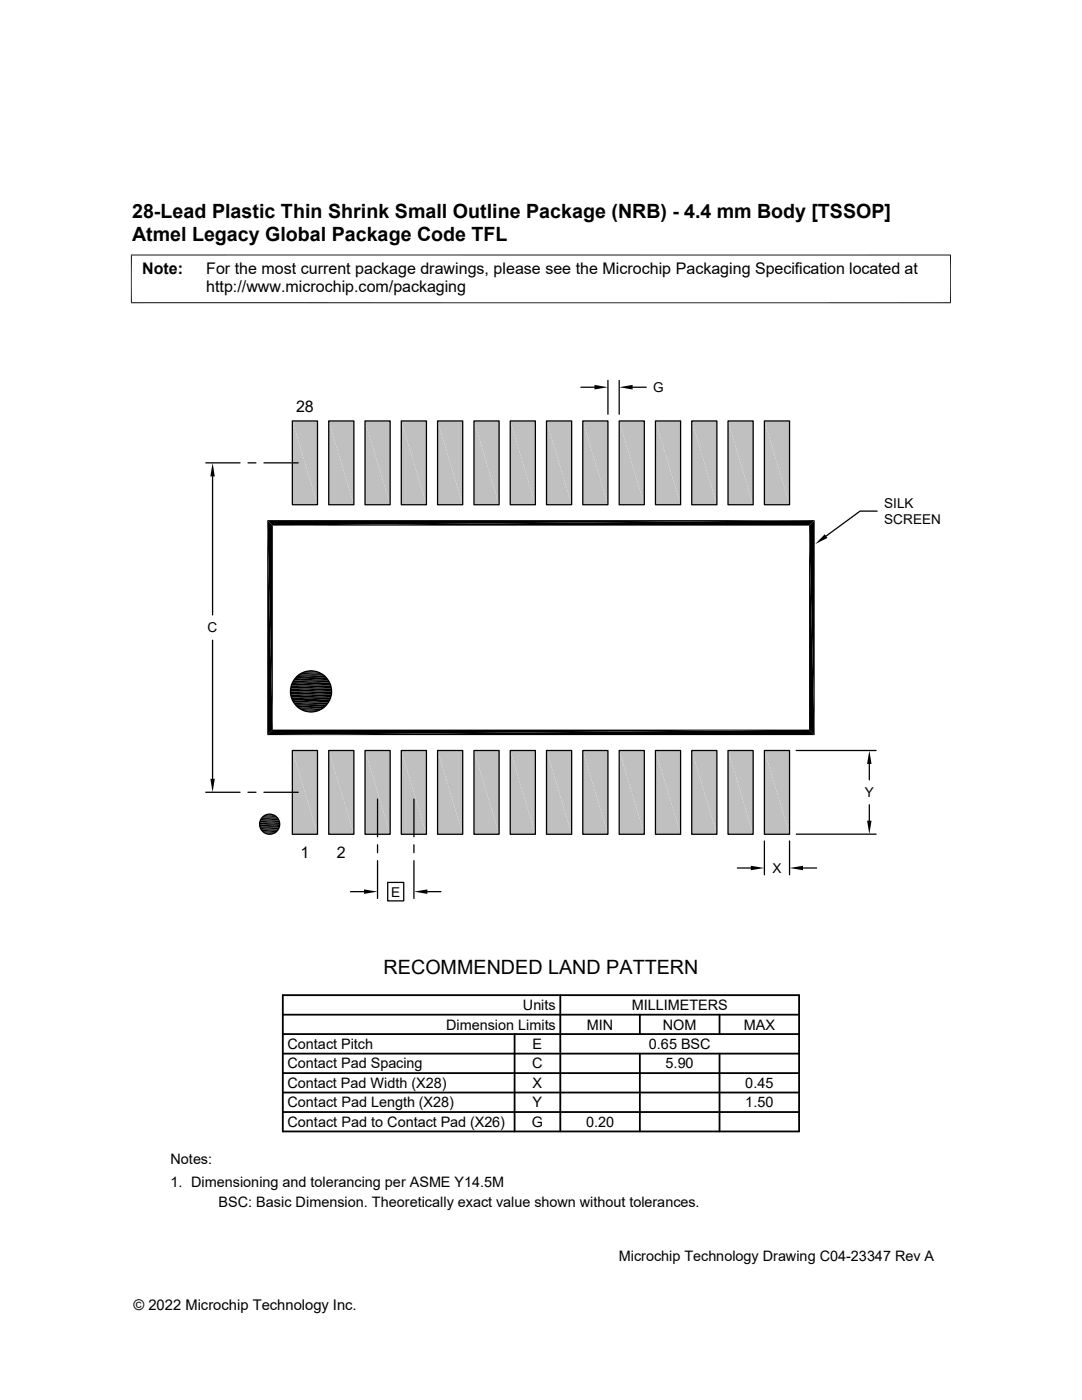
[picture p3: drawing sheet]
<svg xmlns="http://www.w3.org/2000/svg" width="216mm" height="279mm" viewBox="0 0 216 279" stroke-linecap="round" stroke-linejoin="round" font-family="sans-serif">
<g fill="#c0c0c0">
<path d="M152.5 84l5 16.7h-5z"/>
<path d="M152.5 84h5v16.7z"/>
<path d="M145.3 84l5 16.7h-5z"/>
<path d="M145.3 84h5v16.7z"/>
<path d="M138 84l5 16.7h-5z"/>
<path d="M138 84h5v16.7z"/>
<path d="M130.8 84l5 16.7h-5z"/>
<path d="M130.8 84h5v16.7z"/>
<path d="M123.5 84l5.1 16.7h-5.1z"/>
<path d="M123.5 84h5.1v16.7z"/>
<path d="M116.3 84l5 16.7h-5z"/>
<path d="M116.3 84h5v16.7z"/>
<path d="M109.1 84l5 16.7h-5z"/>
<path d="M109.1 84h5v16.7z"/>
<path d="M101.8 84l5 16.7h-5z"/>
<path d="M101.8 84h5v16.7z"/>
<path d="M94.6 84l5 16.7h-5z"/>
<path d="M94.6 84h5v16.7z"/>
<path d="M87.3 84l5 16.7h-5z"/>
<path d="M87.3 84h5v16.7z"/>
<path d="M80.1 84l5 16.7h-5z"/>
<path d="M80.1 84h5v16.7z"/>
<path d="M72.8 84l5.1 16.7h-5.1z"/>
<path d="M72.8 84h5.1v16.7z"/>
<path d="M65.6 84l5 16.7h-5z"/>
<path d="M65.6 84h5v16.7z"/>
<path d="M58.3 84l5.1 16.7h-5.1z"/>
<path d="M58.3 84h5.1v16.7z"/>
<path d="M152.5 149.8l5 16.7h-5z"/>
<path d="M152.5 149.8h5v16.7z"/>
<path d="M145.3 149.8l5 16.7h-5z"/>
<path d="M145.3 149.8h5v16.7z"/>
<path d="M138 149.8l5 16.7h-5z"/>
<path d="M138 149.8h5v16.7z"/>
<path d="M130.8 149.8l5 16.7h-5z"/>
<path d="M130.8 149.8h5v16.7z"/>
<path d="M123.5 149.8l5.1 16.7h-5.1z"/>
<path d="M123.5 149.8h5.1v16.7z"/>
<path d="M116.3 149.8l5 16.7h-5z"/>
<path d="M116.3 149.8h5v16.7z"/>
<path d="M109.1 149.8l5 16.7h-5z"/>
<path d="M109.1 149.8h5v16.7z"/>
<path d="M101.8 149.8l5 16.7h-5z"/>
<path d="M101.8 149.8h5v16.7z"/>
<path d="M94.6 149.8l5 16.7h-5z"/>
<path d="M94.6 149.8h5v16.7z"/>
<path d="M87.3 149.8l5 16.7h-5z"/>
<path d="M87.3 149.8h5v16.7z"/>
<path d="M80.1 149.8l5 16.7h-5z"/>
<path d="M80.1 149.8h5v16.7z"/>
<path d="M72.8 149.8l5.1 16.7h-5.1z"/>
<path d="M72.8 149.8h5.1v16.7z"/>
<path d="M65.6 149.8l5 16.7h-5z"/>
<path d="M65.6 149.8h5v16.7z"/>
<path d="M58.3 149.8l5.1 16.7h-5.1z"/>
<path d="M58.3 149.8h5.1v16.7z"/>
</g>
<g fill="none" stroke="#000" stroke-width=".25">
<path d="M115.9 77.3h2.7M121.3 75.9v6.8M123.5 75.9v6.8M126.2 77.3h2.7M41.1 92.4h6.8M42.4 95.1v27.6M49.5 92.4h1.6M52.7 92.4h6.8M58.3 84h5.1v16.7h-5.1zM65.6 84h5v16.7h-5zM72.8 84h5.1v16.7h-5.1zM80.1 84h5v16.7h-5z"/>
<path d="M87.3 84h5v16.7h-5zM94.6 84h5v16.7h-5zM101.8 84h5v16.7h-5zM109.1 84h5v16.7h-5zM116.3 84h5v16.7h-5zM123.5 84h5.1v16.7h-5.1zM130.8 84h5v16.7h-5zM138 84h5v16.7h-5zM145.3 84h5v16.7h-5zM152.5 84h5v16.7h-5zM175 102h-3.4l-6.8 5M42.4 127.8v27.6"/>
<path d="M41.1 158.1h6.8M49.5 158.1h1.6M52.7 158.1h6.8M58.3 149.8h5.1v16.7h-5.1zM65.6 149.8h5v16.7h-5zM72.8 149.8h5.1v16.7h-5.1zM75.3 159.5v7.5M80.1 149.8h5v16.7h-5zM82.6 159.5v7.5M87.3 149.8h5v16.7h-5zM94.6 149.8h5v16.7h-5zM101.8 149.8h5v16.7h-5z"/>
<path d="M109.1 149.8h5v16.7h-5zM116.3 149.8h5v16.7h-5zM123.5 149.8h5.1v16.7h-5.1zM130.8 149.8h5v16.7h-5zM138 149.8h5v16.7h-5zM145.3 149.8h5v16.7h-5zM152.5 149.8h5v16.7h-5zM158.9 149.8h15.9M173.5 152.5v3.1M52.3 163h3M52.3 166h3M69.9 177.9h2.7"/>
<path d="M75.3 168.6v1.6M75.3 171.8v7.5M77.4 176.1h3.2v3.7h-3.2zM82.6 168.6v1.6M82.6 171.8v7.5M85.3 177.9h2.7M147.1 173.2h2.7M152.5 167.8v6.8M157.5 167.8v6.8M158.9 166.5h15.9M160.2 173.2h2.7M173.5 160.6v3.2"/>
<circle cx="62.1" cy="138" r="4.1"/>
<circle cx="53.8" cy="164.5" r="2.01"/>
</g>
<g fill="#000">
<path d="M118.6 76.8l2.7 .5-2.7 .4zM123.5 77.3l2.7-.5v.9zM42.4 92.4l.5 2.7h-.9zM53.3 103.8l1.1 41.8-1.1 1.1zM53.3 103.8l1.1 1.1v40.7zM54.4 104.9l108.2-1.1-1.2 1.1zM53.3 103.8h109.3l-108.2 1.1zM164.6 106.6l.5 .8-2.4 1.2zM57.9 138l8.2 .6h-8.1zM57.9 138h8.3l-.1 .6zM58 137.4l8.2 .6h-8.3zM58 137.4h8.1l.1 .6z"/>
<path d="M58 138.6l8 .5h-7.9zM58 138.6h8.1l-.1 .5zM58.1 136.8l8 .6h-8.1zM58.1 136.8h7.9l.1 .6zM58.1 139.1l7.7 .6h-7.5zM58.1 139.1h7.9l-.2 .6zM58.3 136.3l7.7 .5h-7.9zM58.3 136.3h7.5l.2 .5zM58.3 139.7l7.2 .5h-6.9zM58.3 139.7h7.5l-.3 .5zM58.6 135.8l7.2 .5h-7.5zM58.6 135.8h6.9l.3 .5z"/>
<path d="M58.9 135.3l6.6 .5h-6.9zM58.9 135.3h6.3l.3 .5zM61.5 133.9l1.7 .1zM61.5 133.9h1.1zM42 155.4h.9l-.5 2.7zM53.3 146.7l108.1-1.1 1.2 1.1zM53.3 146.7l1.1-1.1h107zM58.6 140.2l6.6 .5h-6.3zM58.6 140.2h6.9l-.3 .5zM60.9 141.9l1.7 .1zM61.5 142h1.1zM161.4 104.9l1.2 41.8-1.2-1.1z"/>
<path d="M161.4 104.9l1.2-1.1v42.9zM173.5 149.8l.4 2.7h-.9zM52.9 166.3l1.5 .1h-1.1zM52.9 166.3h1.8l-.3 .1zM52.9 162.7l.4-.2 1.4 .2zM53.3 162.5h1.1l.3 .2zM53.3 166.4l.7 .1zM53.3 166.4h1.1zM53.3 162.5h1.1zM53.6 162.5h.8zM72.6 177.5l2.7 .4-2.7 .5zM82.6 177.9l2.7-.4v.9z"/>
<path d="M149.8 172.8l2.7 .4-2.7 .5zM157.5 173.2l2.7-.4v.9zM173 163.8h.9l-.4 2.7z"/>
</g>
<path d="M26.1 50.9h163.7M26.2 50.8v9.7M189.7 50.8v9.7M26.1 60.4h163.7M60.3 134.1h3.5M60.9 134h2.3M60.9 142h2.3M52.6 162.8h2.4M52.6 166.2h2.4" fill="none" stroke="#000" stroke-width=".2"/>
<path d="M59.8 134.4h4.5M52.1 165.7h3.4M52.1 163.3h3.4" fill="none" stroke="#000" stroke-width=".3"/>
<path d="M59.4 134.7h5.3M51.8 165h4M51.9 165.4h3.8M51.9 163.6h3.8" fill="none" stroke="#000" stroke-width=".34"/>
<path d="M58.9 135.1h6.3M58.9 140.9h6.3" fill="none" stroke="#000" stroke-width=".42"/>
<g fill="none" stroke="#000" stroke-width=".36">
<path d="M59.4 141.3h5.3M51.8 164.3h4M51.8 163.9h4M56.4 198.6h103v27.2h-103zM111.8 198.6v27.2M56.4 202.5h103M56.4 206.4h103M56.4 218h103M56.4 210.3h103M56.4 214.2h103M102.7 206.4v19.4M127.7 202.5v3.9"/>
<path d="M127.7 210.3v15.5M143.6 202.5v3.9M143.6 210.3v15.5M56.4 221.9h103"/>
</g>
<path d="M59.8 141.6h4.5" fill="none" stroke="#000" stroke-width=".28"/>
<path d="M60.3 141.8h3.5" fill="none" stroke="#000" stroke-width=".21"/>
<path d="M51.8 164.7h4" fill="none" stroke="#000" stroke-width=".38"/>
<g font-size="3.9">
<text x="26.4" y="43.5">28-Lead Plastic Thin Shrink Small Outline Package (NRB) - 4.4 mm Body [TSSOP]</text>
<text x="26.4" y="48.1">Atmel Legacy Global Package Code TFL</text>
<text x="76.5" y="194.5">RECOMMENDED LAND PATTERN</text>
</g>
<g font-size="3.2">
<text x="28.4" y="54.7">Note:</text>
<text x="41.1" y="58.3">http://www.microchip.com/packaging</text>
<text x="41.1" y="54.7">For the most current package drawings, please see the Microchip Packaging Specification located at</text>
<text x="59.1" y="82.2">28</text>
<text x="60" y="171.2">1</text>
<text x="67.2" y="171.2">2</text>
</g>
<g font-size="2.9">
<text x="104.3" y="201.6">Units</text>
<text x="126" y="201.6">MILLIMETERS</text>
<text x="57.3" y="209.4">Contact Pitch</text>
<text x="89" y="205.5">Dimension Limits</text>
<text x="106.3" y="209.4">E</text>
<text x="117.1" y="205.5">MIN</text>
<text x="129.5" y="209.4">0.65 BSC</text>
<text x="132.3" y="205.5">NOM</text>
<text x="148.4" y="205.5">MAX</text>
<text x="57.3" y="213.2">Contact Pad Spacing</text>
<text x="106.2" y="213.2">C</text>
<text x="132.8" y="213.2">5.90</text>
<text x="57.3" y="221">Contact Pad Length (X28)</text>
<text x="57.3" y="217.1">Contact Pad Width (X28)</text>
<text x="106.3" y="221">Y</text>
<text x="106.3" y="217.1">X</text>
<text x="148.7" y="221">1.50</text>
<text x="148.7" y="217.1">0.45</text>
<text x="57.3" y="224.9">Contact Pad to Contact Pad (X26)</text>
<text x="106.1" y="224.9">G</text>
<text x="116.9" y="224.9">0.20</text>
<text x="34" y="232.4">Notes:</text>
<text x="34" y="237">1. Dimensioning and tolerancing per ASME Y14.5M</text>
<text x="43.6" y="241">BSC: Basic Dimension. Theoretically exact value shown without tolerances.</text>
<text x="123.5" y="251.7">Microchip Technology Drawing C04-23347 Rev A</text>
<text x="26.6" y="261.3">© 2022 Microchip Technology Inc.</text>
</g>
<g font-size="2.7">
<text x="130.3" y="78.2">G</text>
<text x="176.4" y="101.3">SILK</text>
<text x="176.4" y="104.6">SCREEN</text>
<text x="41.4" y="126.2">C</text>
<text x="172.6" y="159.1">Y</text>
<text x="78" y="178.9">E</text>
<text x="154.1" y="174.2">X</text>
</g>
</svg>
